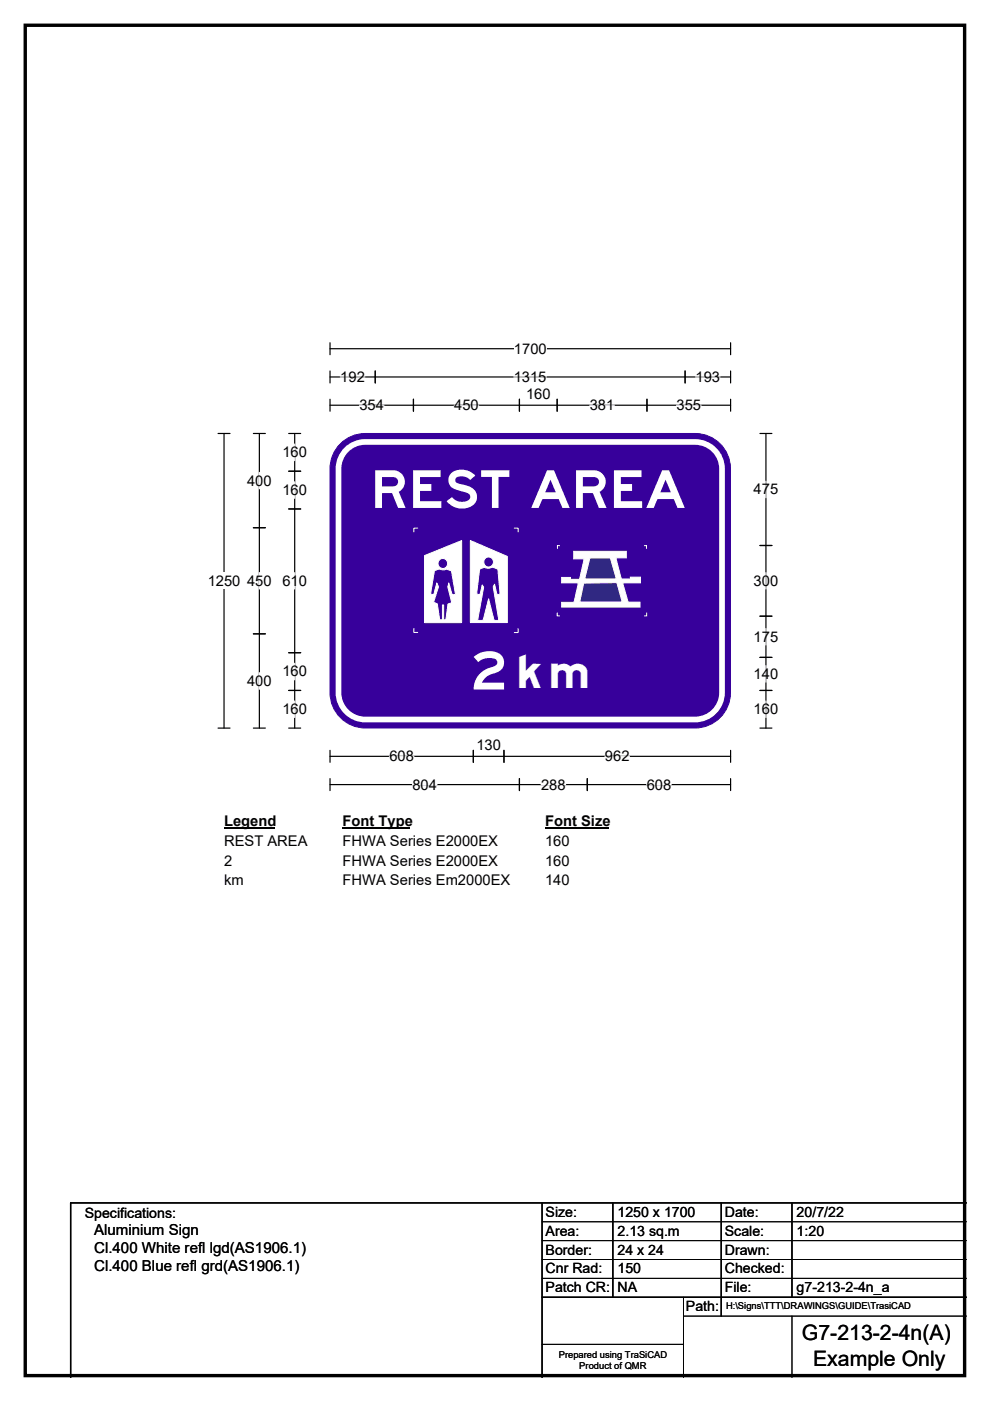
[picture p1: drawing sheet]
<svg xmlns="http://www.w3.org/2000/svg" width="210mm" height="297mm" viewBox="0 0 210 297" stroke-linecap="round" stroke-linejoin="round" font-family="sans-serif">
<path d="M5.4 5.4h199.2v286.3h-199.2z" fill="none" stroke="#000" stroke-width=".72"/>
<path d="M70 73.9h85M70 72.7v2.5M155 72.7v2.5" fill="none" stroke="#000" stroke-width=".25"/>
<path d="M109 72.2h7v3.5h-7z" fill="#fff"/>
<g fill="none" stroke="#000" stroke-width=".25">
<path d="M70 79.9h85M70 78.7v2.5M79.6 78.7v2.5M145.3 78.7v2.5M155 78.7v2.5M46.2 91.9h2.6M47.5 91.9v62.5M70 84.6v2.6M70 85.9h85M87.7 84.6v2.6M110.2 84.6v2.6M118.2 84.6v2.6"/>
<path d="M137.2 84.6v2.6M155 84.6v2.6M46.2 154.4h2.6M70 159.1v2.5M100.4 159.1v2.5M106.9 159.1v2.5M155 159.1v2.5M70 165.1v2.5M70 160.4h85M70 166.3h85M110.2 165.1v2.5M124.6 165.1v2.5"/>
<path d="M155 165.1v2.5"/>
</g>
<path d="M72.2 79.9h5.2M109 79.9h6.9M147.5 79.9h5.2M76.2 85.9h5.2M96.3 85.9h5.2M125.1 85.9h5.2M143.5 85.9h5.2M82.6 160.4h5.2M87.5 166.3h5.2M114.8 166.3h5.2M128.3 160.4h5.2M137.2 166.3h5.2" fill="none" stroke="#fff" stroke-width=".25"/>
<path d="M44 121.4h7v3.5h-7z" fill="#fff"/>
<g fill="none" stroke="#000" stroke-width=".25">
<path d="M53.7 91.9h2.6M55 91.9v62.5M61.2 91.9h2.6M61.2 99.9h2.6M62.5 91.9v62.5M161.2 91.9h2.5M162.5 91.9v62.5M53.7 111.9h2.6M61.2 107.9h2.6M161.2 115.7h2.5M53.7 134.4h2.6M61.2 138.4h2.6"/>
<path d="M161.2 130.6h2.5M161.2 139.4h2.5M53.7 154.4h2.6M61.2 154.4h2.6M61.2 146.4h2.6M161.2 154.4h2.5M161.2 146.4h2.5"/>
</g>
<g fill="none" stroke="#fff" stroke-width=".25">
<path d="M62.5 94.1v3.6M55 100.2v3.4M62.5 102.2v3.5M162.5 102v3.5M55 121.4v3.5M62.5 121.4v3.5M162.5 121.4v3.5M162.5 133.3v3.5M55 142.6v3.5M62.5 140.6v3.5M62.5 148.6v3.5M162.5 141.1v3.5"/>
<path d="M162.5 148.6v3.5"/>
</g>
<path d="M47.5 172.3h10.8v3.5h-10.8z" fill="#fff"/>
<path d="M47.5 175.6h10.8" fill="none" stroke="#000" stroke-width=".32"/>
<path d="M72.6 172.3h14.5v3.5h-14.5z" fill="#fff"/>
<path d="M72.6 175.6h14.5" fill="none" stroke="#000" stroke-width=".32"/>
<path d="M115.6 172.3h13.5v3.5h-13.5z" fill="#fff"/>
<path d="M115.6 175.6h13.5" fill="none" stroke="#000" stroke-width=".32"/>
<g fill="#fff">
<path d="M47.5 176.5h17.7v3.5h-17.7z"/>
<path d="M72.6 176.5h32.9v3.5h-32.9z"/>
<path d="M115.6 176.5h5.2v3.5h-5.2z"/>
<path d="M47.5 180.7h1.8v3.5h-1.8z"/>
<path d="M72.6 180.7h32.9v3.5h-32.9z"/>
<path d="M115.6 180.7h5.2v3.5h-5.2z"/>
<path d="M47.5 184.9h4.2v3.5h-4.2z"/>
<path d="M72.6 184.9h35.5v3.5h-35.5z"/>
<path d="M115.6 184.9h5.2v3.5h-5.2z"/>
</g>
<path d="M72.6 93.7a7.4 7.4 0 0 1 4.9-1.8h69.9a7.5 7.5 0 0 1 7.5 7.5v47.5a7.5 7.5 0 0 1-7.5 7.4h-69.9a7.5 7.5 0 0 1-7.5-7.4v-47.5a7.5 7.5 0 0 1 2.6-5.7z" fill-rule="evenodd" fill="#37009b" stroke="#37009b" stroke-width=".21"/>
<path d="M73.5 95.4a5.7 5.7 0 0 1 4-1.7h69.9a5.7 5.7 0 0 1 5.7 5.7v47.5a5.7 5.7 0 0 1-5.7 5.6h-69.9a5.7 5.7 0 0 1-5.7-5.6v-47.5a5.7 5.7 0 0 1 1.7-4z" fill="none" stroke="#fff" stroke-width="1.2"/>
<path d="M90 117.8v14.2h7.9v-17.4zM99.8 114.6l7.8 3.4v14h-7.8zM92.9 119.5a1.05 1.05 0 0 0 2.1 0 1.05 1.05 0 0 0-2.1 0zM102.6 119.2a1.05 1.05 0 0 0 2.1 0 1.05 1.05 0 0 0-2.1 0zM92.1 121l-.8 4.9 .7 .2 .6-2.5 .4 .8-1.1 3.3 .9 .3 .5 3.4h.5v-3.1h.3v3.1h.5l.4-3.3 .8-.3-.8-3.4 .2-.8 .7 2.6 .7-.2-.8-5-1.1-.3-.9 .1-.6-.2zM101.7 120.6l1.1-.3 .9 .2 .8-.3 1.1 .5 .5 5.3-.7 .2-.5-2.4-.3 .6 1.2 7.1h-1l-1.2-4.5-1.1 4.5h-1.2l1.3-7-.3-.5-.5 2.1-.7-.2z" fill-rule="evenodd" fill="#fff"/>
<g fill="none" stroke="#fff" stroke-width=".21">
<path d="M88.6 112h-.8v.8M90 117.8l7.9-3.2v17.4h-7.9zM99.8 114.6l7.8 3.4v14h-7.8zM109.1 112h.8v.8M87.8 133.3v.8h.8M92.1 121l1.1-.4 .6 .2 .9-.1 1.1 .3 .8 5-.7 .2-.7-2.6-.2 .8 .8 3.4-.8 .3-.4 3.3h-.5v-3.1h-.3v3.1h-.5l-.5-3.4-.9-.3 1.1-3.3-.4-.8-.6 2.5-.7-.2zM101.7 120.6l1.1-.3 .9 .2 .8-.3 1.1 .5 .5 5.3-.7 .2-.5-2.4-.3 .6 1.2 7.1h-1l-1.2-4.5-1.1 4.5h-1.2l1.3-7-.3-.5-.5 2.1-.7-.2zM109.9 133.3v.8h-.8"/>
<circle cx="93.9" cy="119.5" r="1.04"/>
<circle cx="103.6" cy="119.2" r="1.04"/>
</g>
<path d="M118.8 115.7h-.6v.7M118.2 129.9v.7h.5" fill="none" stroke="#fefefe" stroke-width=".21"/>
<path d="M121.7 116.9h11.1v1.4h-2.2l1.2 4.5h2l-.1-.4h2.1v1.2h-3.7l1.1 4.1h2.5v1h-16.6v-1h2.7l.9-4.1h-3.6v-1.2h1.9v.4h1.9l1-4.3h-2.2z" fill-rule="evenodd" fill="#fefefe" stroke="#fefefe" stroke-width=".21"/>
<g fill="#302882" stroke="#fefefe" stroke-width=".21">
<path d="M125.1 118.3h4.4l1.2 4.4h-6.7z" fill-rule="evenodd"/>
<path d="M123.8 123.6l7-.1 1.2 4.1h-9z" fill-rule="evenodd"/>
</g>
<path d="M136.6 115.7h.5v.7M137.2 129.9v.7h-.6" fill="none" stroke="#fefefe" stroke-width=".21"/>
<path d="M115 255v37M130 255v20M153 255v24M168 255v20M205 255h-190v37M115 275h90" fill="none" stroke="#000" stroke-width=".3"/>
<path d="M115 259h90M115 263h90M115 267h90M115 271h90M145 279h60M145 275v17M168 279v13M115 285h30" fill="none" stroke="#000" stroke-width=".21"/>
<g font-size="11.1" fill="#fff">
<text x="78.5" y="107.7">REST AREA</text>
<text x="99.9" y="146.2">2</text>
</g>
<text font-size="9.7" fill="#fff" x="108.8" y="146">km</text>
<g font-size="4.5">
<text x="170.1" y="284.2">G7-213-2-4n(A)</text>
<text x="172.5" y="289.6">Example Only</text>
</g>
<g font-size="3.2">
<text x="20" y="261.9">Aluminium Sign</text>
<text x="20" y="265.7">Cl.400 White refl lgd(AS1906.1)</text>
<text x="20" y="269.6">Cl.400 Blue refl grd(AS1906.1)</text>
</g>
<g font-size="3.1">
<text x="109" y="75">1700</text>
<text x="72.2" y="81">192</text>
<text x="109" y="81">1315</text>
<text x="147.5" y="81">193</text>
<text x="76.2" y="87">354</text>
<text x="96.3" y="87">450</text>
<text x="111.6" y="84.5">160</text>
<text x="125.1" y="87">381</text>
<text x="143.5" y="87">355</text>
<text x="59.9" y="96.9">160</text>
<text x="52.4" y="103">400</text>
<text x="59.9" y="104.9">160</text>
<text x="159.9" y="104.8">475</text>
<text x="44" y="124.2">1250</text>
<text x="52.4" y="124.2">450</text>
<text x="59.9" y="124.2">610</text>
<text x="159.9" y="124.2">300</text>
<text x="159.9" y="136.1">175</text>
<text x="59.9" y="143.4">160</text>
<text x="159.9" y="143.9">140</text>
<text x="52.4" y="145.4">400</text>
<text x="59.9" y="151.4">160</text>
<text x="159.9" y="151.4">160</text>
<text x="82.6" y="161.4">608</text>
<text x="101" y="159">130</text>
<text x="128.3" y="161.4">962</text>
<text x="87.5" y="167.4">804</text>
<text x="114.8" y="167.4">288</text>
<text x="137.2" y="167.4">608</text>
<text x="47.5" y="175.2">Legend</text>
<text x="47.5" y="179.3">REST AREA</text>
<text x="72.6" y="175.2">Font Type</text>
<text x="72.6" y="179.3">FHWA Series E2000EX</text>
<text x="115.6" y="175.2">Font Size</text>
<text x="115.6" y="179.3">160</text>
<text x="47.5" y="183.5">2</text>
<text x="72.6" y="183.5">FHWA Series E2000EX</text>
<text x="115.6" y="183.5">160</text>
<text x="47.5" y="187.7">km</text>
<text x="72.6" y="187.7">FHWA Series Em2000EX</text>
<text x="115.6" y="187.7">140</text>
</g>
<g font-size="3">
<text x="115.7" y="258">Size:</text>
<text x="131" y="258">1250 x 1700</text>
<text x="153.7" y="258">Date:</text>
<text x="169" y="258">20/7/22</text>
<text x="18" y="258.2">Specifications:</text>
<text x="115.7" y="262">Area:</text>
<text x="131" y="262">2.13 sq.m</text>
<text x="153.7" y="262">Scale:</text>
<text x="169" y="262">1:20</text>
<text x="115.7" y="266">Border:</text>
<text x="115.7" y="270">Cnr Rad:</text>
<text x="131" y="266">24 x 24</text>
<text x="131" y="270">150</text>
<text x="153.7" y="266">Drawn:</text>
<text x="153.7" y="270">Checked:</text>
<text x="115.7" y="274">Patch CR:</text>
<text x="131" y="274">NA</text>
<text x="153.7" y="274">File:</text>
<text x="169" y="274">g7-213-2-4n_a</text>
<text x="145.5" y="278">Path:</text>
</g>
<g font-size="2">
<text x="154" y="277.6">H:\Signs\TTT\DRAWINGS\GUIDE\TrasiCAD</text>
<text x="118.5" y="287.8">Prepared using TraSiCAD</text>
<text x="122.9" y="290.2">Product of QMR</text>
</g>
</svg>
